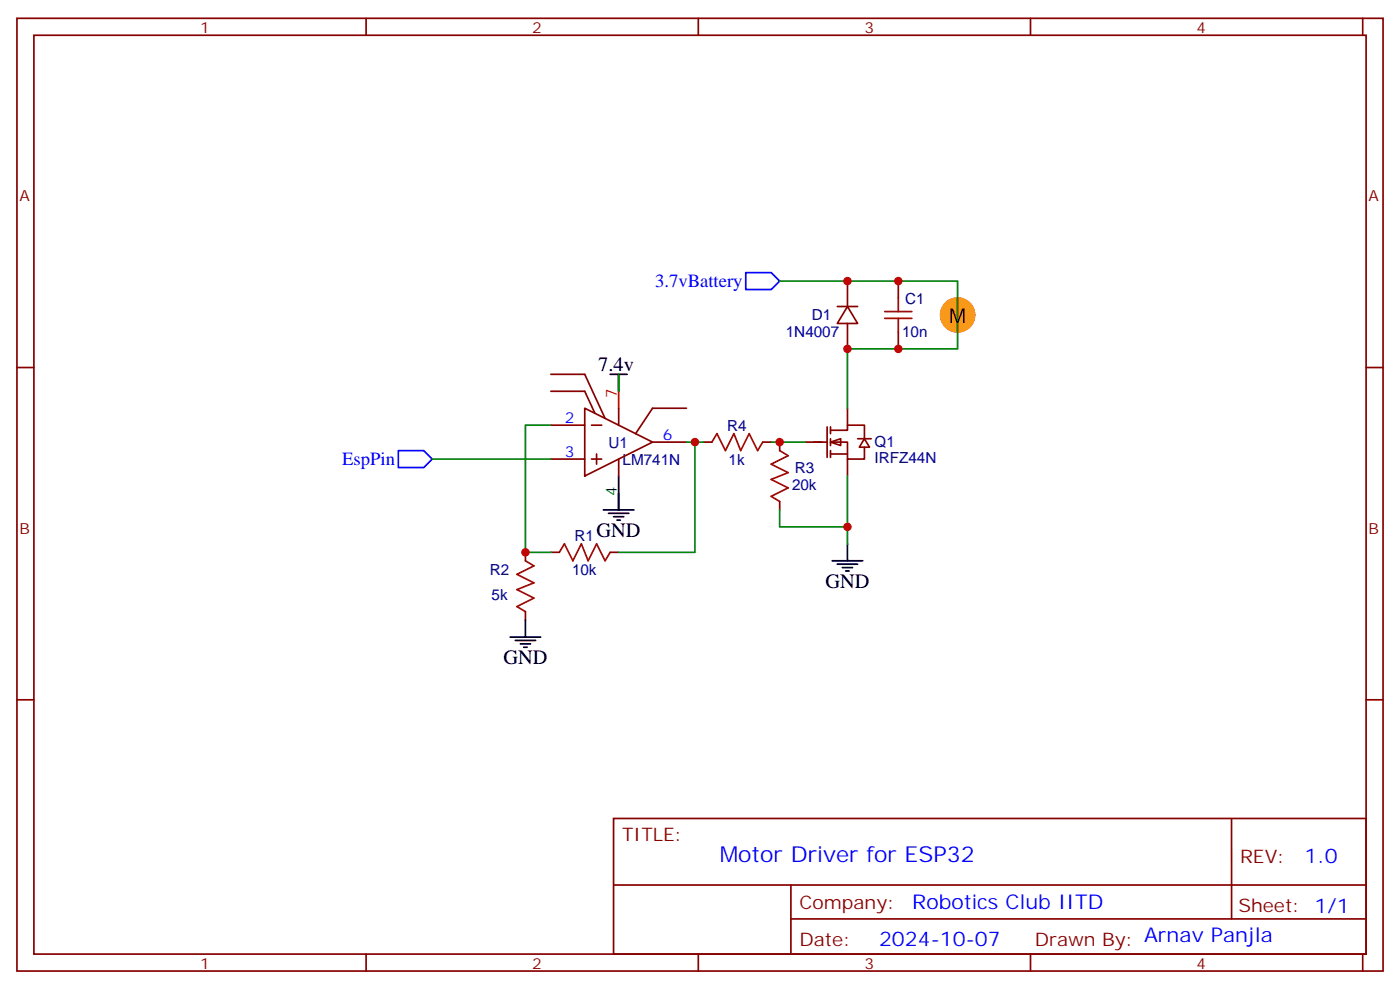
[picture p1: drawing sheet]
<svg xmlns="http://www.w3.org/2000/svg" width="291mm" height="206mm" viewBox="0 0 291 206" stroke-linecap="round" stroke-linejoin="round" font-family="sans-serif">
<path d="M148.2 92l1-1.8 1.8 3.6 1.8-3.6 1.4 3.6 1.7-3.6 1.8 3.6 1-1.8M162.3 93.8l1.7 1-3.5 1.8 3.5 1.8-3.5 1.4 3.5 1.7-3.5 1.8 1.8 1.1M116.4 114.9l1.1-1.7 1.7 3.5 1.8-3.5 1.4 3.5 1.8-3.5 1.7 3.5 1.1-1.8" fill="none" stroke="#a10000" stroke-width=".35"/>
<path d="M176.4 58.5v5.3M174.3 63.8h4.2M176.4 63.8l2.1 3.5h-4.2zM176.4 67.3v5.3M146.4 92h1.8M158.7 92h1.8M162.3 92v1.8M114.7 114.9h1.7M127 114.9h1.8M162.3 104.4v1.7" fill="none" stroke="#870000" stroke-width=".35"/>
<g fill="#fff" stroke="#870000" stroke-width=".35">
<path d="M172.9 92l2.1-.7v1.4z"/>
<path d="M179.9 91.3l1.1 1.8h-2.1z"/>
</g>
<g fill="none" stroke="#870000" stroke-width=".35">
<path d="M114.7 77.9h7l4.2 9.2M114.7 81.4h7l2.1 4.6M114.7 95.5h7M114.7 88.5h7M121.7 84.9l14.1 7.1-14.1 7.1zM123.1 95.5h2.1M123.1 88.5h2.1M124.2 94.5v2.1M128.8 84.9v3.6M128.8 95.5v3.6M135.8 92h7.1M142.9 84.9h-7.1l-3.5 5.3"/>
<path d="M167.6 92h4.6M172.2 88.8v6.4M172.9 89.5h3.5v-1h3.5v2.8M172.9 92h3.5v3.5h3.5v-2.4M172.9 94.5h3.5M172.9 88.8v1.4M172.9 91.3v1.4M172.9 93.8v1.4M176.4 84.9v3.6M176.4 95.5v3.6M178.5 91.3h2.8"/>
</g>
<path d="M128.8 77.9v7" fill="none" stroke="#f00" stroke-width=".35"/>
<path d="M128.8 99.1v7" fill="none" stroke="#000" stroke-width=".35"/>
<circle cx="199.3" cy="65.5" r="3.5" fill="#f90" stroke="#f60" stroke-width=".35"/>
<g fill="none" stroke="#000" stroke-width=".35">
<path d="M127 77.9h3.5M128.8 77.9v3.5M125.6 106.1h6.3M126.6 106.8h4.3M127.7 107.5h2.1M128.4 108.2h.7M128.8 102.6v3.5M173.2 116.7h6.4M174.3 117.4h4.2M175.3 118.1h2.1M176 118.8h.7M176.4 113.2v3.5"/>
<path d="M106.2 132.6h6.3M107.2 133.3h4.3M108.3 134h2.1M109 134.7h.7M109.4 129v3.6"/>
</g>
<path d="M162.3 58.5h37v14.1h-22.9v12.3M128.8 77.9v3.5M90 95.5h24.7M114.7 88.5h-5.3v26.4h5.3M142.9 92h1.7M146.4 92h-1.8v22.9h-15.8M160.5 92h7.1M176.4 99.1v14.1M162.3 106.1v3.5h14.1" fill="none" stroke="#008700" stroke-width=".35"/>
<path d="M155.2 56.7h5.3l1.8 1.8-1.8 1.8h-5.3zM82.9 93.8h5.3l1.8 1.7-1.8 1.8h-5.3z" fill="none" stroke="#00f" stroke-width=".35"/>
<path d="M184.1 66.3h5.7M184.1 64.8h5.7M187 62v2.8M187 66.3v2.8M109.4 116.7l1.7 1.1-3.5 1.7 3.5 1.8-3.5 1.4 3.5 1.8-3.5 1.7 1.8 1.1" fill="none" stroke="#a10000" stroke-width=".35"/>
<g fill="none" stroke="#870000" stroke-width=".35">
<path d="M3.5 3.8h284.4v198.3h-284.4zM7.1 7.3h277.2v191.2h-277.2zM76.2 3.8v3.5M145.3 3.8v3.5M214.5 3.8v3.5M283.6 3.8v3.5M187 58.5v3.5M3.5 76.5h3.6M187 69.1v3.5M284.3 76.5h3.6M109.4 114.9v1.8M109.4 127.3v1.7"/>
<path d="M3.5 145.6h3.6M284.3 145.6h3.6M127.7 170.3h156.6v28.2h-156.6zM256.3 170.3v20.9M76.2 198.5v3.6M127.7 184.2h156.5M145.3 198.5v3.6M164.6 191.2h119.6M164.6 184.2v14.1M214.5 198.5v3.6M283.6 198.5v3.6"/>
</g>
<g fill="#c00">
<circle cx="162.3" cy="92" r=".88"/>
<circle cx="176.4" cy="109.6" r=".88"/>
<circle cx="176.4" cy="58.5" r=".88"/>
<circle cx="176.4" cy="72.6" r=".88"/>
<circle cx="187" cy="72.6" r=".88"/>
<circle cx="187" cy="58.5" r=".88"/>
<circle cx="144.6" cy="92" r=".88"/>
<circle cx="109.4" cy="114.9" r=".88"/>
</g>
<text font-size="4.6" fill="#00f" x="149.8" y="179.3">Motor Driver for ESP32</text>
<g font-size="4.2">
<text x="197.6" y="67.3">M</text>
<text x="124.5" y="77.2">7.4v</text>
<text x="124.2" y="111.8">GND</text>
<text x="171.8" y="122.3">GND</text>
<text x="104.8" y="138.2">GND</text>
</g>
<g font-size="4.2" fill="#00f">
<text x="271.5" y="179.6">1.0</text>
<text x="189.9" y="189.1">Robotics Club IITD</text>
<text x="183" y="196.9">2024-10-07</text>
</g>
<g font-size="3.9" fill="#00f">
<text x="136.4" y="59.8">3.7vBattery</text>
<text x="71.2" y="96.8">EspPin</text>
</g>
<g font-size="3.9" fill="#800">
<text x="129.5" y="174.9">TITLE:</text>
<text x="258.1" y="179.6">REV:</text>
<text x="166.4" y="189.1">Company:</text>
<text x="257.7" y="189.7">Sheet: 1/1</text>
<text x="166.4" y="196.8">Date:</text>
<text x="215.4" y="196.9">Drawn By: Arnav Panjla</text>
</g>
<g font-size="3.2" fill="#800">
<text x="41.6" y="6.8">1</text>
<text x="110.8" y="6.8">2</text>
<text x="179.9" y="6.8">3</text>
<text x="249.1" y="6.8">4</text>
<text x="4.1" y="41.9">A</text>
<text x="284.9" y="41.9">A</text>
<text x="4.1" y="111.1">B</text>
<text x="284.9" y="111.1">B</text>
<text x="41.6" y="201.5">1</text>
<text x="110.8" y="201.5">2</text>
<text x="179.9" y="201.5">3</text>
<text x="249.1" y="201.5">4</text>
</g>
<g font-size="3.2" fill="#000080">
<text x="188.4" y="63.2">C1</text>
<text x="163.6" y="70.2">1N4007</text>
<text x="169" y="66.7">D1</text>
<text x="187.8" y="70.2">10n</text>
<text x="151.4" y="89.6">R4</text>
<text x="126.7" y="93.2">U1</text>
<text x="182" y="93.1">Q1</text>
<text x="129.6" y="96.7">LM741N</text>
<text x="151.7" y="96.7">1k</text>
<text x="164.9" y="102">20k</text>
<text x="165.5" y="98.4">R3</text>
<text x="182" y="96.3">IRFZ44N</text>
<text x="119.6" y="112.6">R1</text>
<text x="102" y="119.6">R2</text>
<text x="119.1" y="119.6">10k</text>
<text x="102.3" y="124.9">5k</text>
</g>
<text font-size="3.2" fill="#f00" x="128.4" y="82.8" transform="rotate(-90 128.4 82.8)">7</text>
<g font-size="3.2" fill="#00f">
<text x="117.6" y="88.1">2</text>
<text x="117.6" y="95.2">3</text>
<text x="137.9" y="91.7">6</text>
</g>
<text font-size="3.2" fill="#030" x="128.4" y="103.2" transform="rotate(-90 128.4 103.2)">4</text>
</svg>
